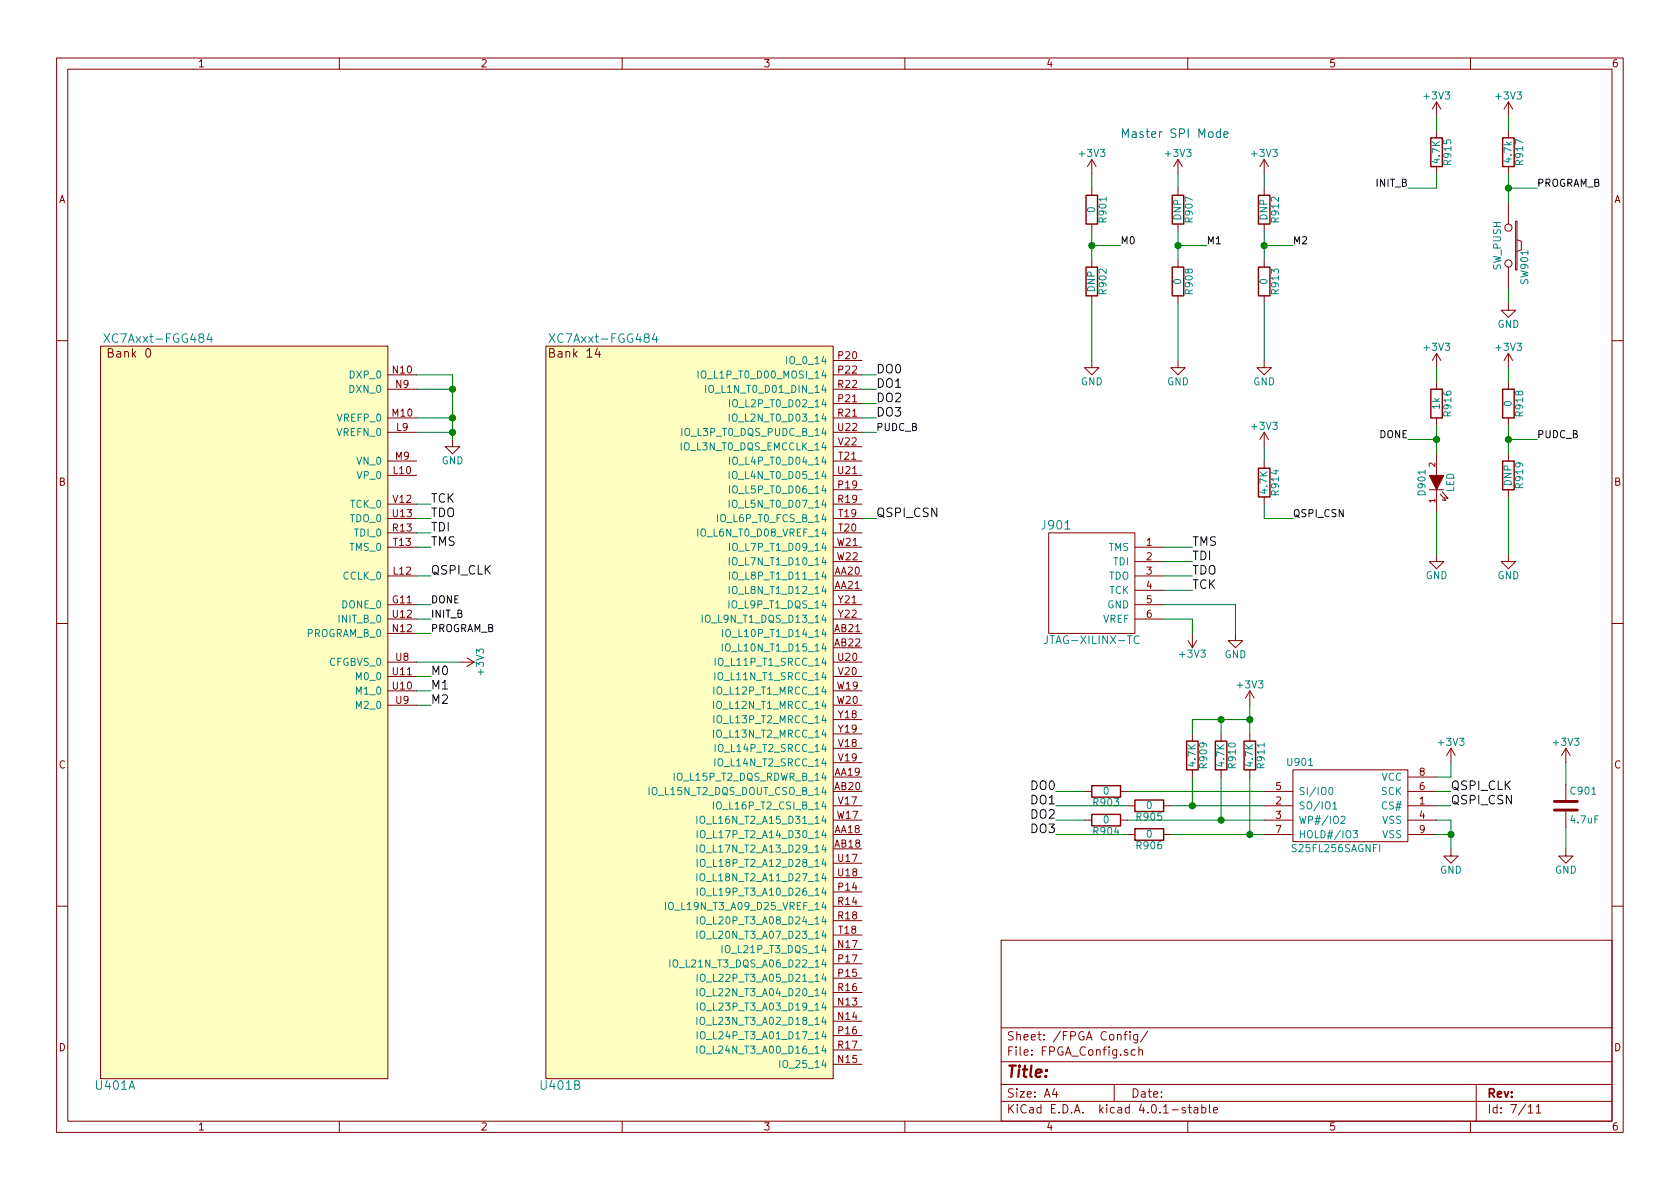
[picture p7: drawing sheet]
EESchema Schematic File Version 2
LIBS:artix7_pcie_pcb-rescue
LIBS:power
LIBS:device
LIBS:transistors
LIBS:conn
LIBS:linear
LIBS:regul
LIBS:74xx
LIBS:cmos4000
LIBS:adc-dac
LIBS:memory
LIBS:xilinx
LIBS:microcontrollers
LIBS:dsp
LIBS:microchip
LIBS:analog_switches
LIBS:motorola
LIBS:texas
LIBS:intel
LIBS:audio
LIBS:interface
LIBS:digital-audio
LIBS:philips
LIBS:display
LIBS:cypress
LIBS:siliconi
LIBS:opto
LIBS:atmel
LIBS:contrib
LIBS:valves
LIBS:wbraun_ic_lib
LIBS:artix7_pcie_pcb-cache
EELAYER 25 0
EELAYER END
$Descr A4 11693 8268
encoding utf-8
Sheet 7 11
Title ""
Date ""
Rev ""
Comp ""
Comment1 ""
Comment2 ""
Comment3 ""
Comment4 ""
$EndDescr
$Comp
L XC7Axxt-FGG484-RESCUE-artix7_pcie_pcb U401
U 1 1
P 1700 4950
F 0 "U401" H 800 2350 60  0000 C CNN
F 1 "XC7Axxt-FGG484" H 1100 7550 60  0000 C CNN
F 2 "wbraun_smd:BGA_484_22x22_FULLARRAY_1MM" H 1700 5000 60  0001 C CNN
F 3 "" H 1700 5000 60  0000 C CNN
	1    1700 4950
	1    0    0    -1  
$EndComp
$Comp
L XC7Axxt-FGG484-RESCUE-artix7_pcie_pcb U401
U 2 1
P 4800 4950
F 0 "U401" H 3900 2350 60  0000 C CNN
F 1 "XC7Axxt-FGG484" H 4200 7550 60  0000 C CNN
F 2 "wbraun_smd:BGA_484_22x22_FULLARRAY_1MM" H 4800 5000 60  0001 C CNN
F 3 "" H 4800 5000 60  0000 C CNN
	2    4800 4950
	1    0    0    -1  
$EndComp
$Comp
L R R917
U 1 1
P 10500 1050
F 0 "R917" V 10580 1050 50  0000 C CNN
F 1 "4.7k" V 10500 1050 50  0000 C CNN
F 2 "wbraun_smd:R_0402" V 10430 1050 30  0001 C CNN
F 3 "" H 10500 1050 30  0000 C CNN
	1    10500 1050
	1    0    0    -1  
$EndComp
$Comp
L SW_PUSH SW901
U 1 1
P 10500 1700
F 0 "SW901" H 10650 1810 50  0000 C CNN
F 1 "SW_PUSH" H 10500 1620 50  0000 C CNN
F 2 "wbraun_smd:button-5mm" H 10500 1700 60  0001 C CNN
F 3 "" H 10500 1700 60  0000 C CNN
	1    10500 1700
	0    1    1    0   
$EndComp
$Comp
L GND #PWR0106
U 1 1
P 10500 2100
F 0 "#PWR0106" H 10500 1850 50  0001 C CNN
F 1 "GND" H 10500 1950 50  0000 C CNN
F 2 "" H 10500 2100 60  0000 C CNN
F 3 "" H 10500 2100 60  0000 C CNN
	1    10500 2100
	1    0    0    -1  
$EndComp
$Comp
L +3V3 #PWR0107
U 1 1
P 10500 800
F 0 "#PWR0107" H 10500 650 50  0001 C CNN
F 1 "+3V3" H 10500 940 50  0000 C CNN
F 2 "" H 10500 800 60  0000 C CNN
F 3 "" H 10500 800 60  0000 C CNN
	1    10500 800 
	1    0    0    -1  
$EndComp
Text Label 10700 1300 0    50   ~ 0
PROGRAM_B
Text Label 3000 4400 0    50   ~ 0
PROGRAM_B
$Comp
L R R915
U 1 1
P 10000 1050
F 0 "R915" V 10080 1050 50  0000 C CNN
F 1 "4.7K" V 10000 1050 50  0000 C CNN
F 2 "wbraun_smd:R_0402" V 9930 1050 30  0001 C CNN
F 3 "" H 10000 1050 30  0000 C CNN
	1    10000 1050
	1    0    0    -1  
$EndComp
$Comp
L +3V3 #PWR0108
U 1 1
P 10000 800
F 0 "#PWR0108" H 10000 650 50  0001 C CNN
F 1 "+3V3" H 10000 940 50  0000 C CNN
F 2 "" H 10000 800 60  0000 C CNN
F 3 "" H 10000 800 60  0000 C CNN
	1    10000 800 
	1    0    0    -1  
$EndComp
Text Label 9800 1300 2    50   ~ 0
INIT_B
$Comp
L LED D901
U 1 1
P 10000 3350
F 0 "D901" H 10000 3450 50  0000 C CNN
F 1 "LED" H 10000 3250 50  0000 C CNN
F 2 "LEDs:LED-0805" H 10000 3350 60  0001 C CNN
F 3 "" H 10000 3350 60  0000 C CNN
	1    10000 3350
	0    -1   -1   0   
$EndComp
$Comp
L R R916
U 1 1
P 10000 2800
F 0 "R916" V 10080 2800 50  0000 C CNN
F 1 "1k" V 10000 2800 50  0000 C CNN
F 2 "wbraun_smd:R_0402" V 9930 2800 30  0001 C CNN
F 3 "" H 10000 2800 30  0000 C CNN
	1    10000 2800
	1    0    0    -1  
$EndComp
$Comp
L GND #PWR0109
U 1 1
P 10000 3850
F 0 "#PWR0109" H 10000 3600 50  0001 C CNN
F 1 "GND" H 10000 3700 50  0000 C CNN
F 2 "" H 10000 3850 60  0000 C CNN
F 3 "" H 10000 3850 60  0000 C CNN
	1    10000 3850
	1    0    0    -1  
$EndComp
$Comp
L +3V3 #PWR0110
U 1 1
P 10000 2550
F 0 "#PWR0110" H 10000 2400 50  0001 C CNN
F 1 "+3V3" H 10000 2690 50  0000 C CNN
F 2 "" H 10000 2550 60  0000 C CNN
F 3 "" H 10000 2550 60  0000 C CNN
	1    10000 2550
	1    0    0    -1  
$EndComp
Text Label 9800 3050 2    50   ~ 0
DONE
Text Label 3000 4300 0    50   ~ 0
INIT_B
Text Label 3000 4200 0    50   ~ 0
DONE
$Comp
L R R918
U 1 1
P 10500 2800
F 0 "R918" V 10580 2800 50  0000 C CNN
F 1 "0" V 10500 2800 50  0000 C CNN
F 2 "wbraun_smd:R_0402" V 10430 2800 30  0001 C CNN
F 3 "" H 10500 2800 30  0000 C CNN
	1    10500 2800
	1    0    0    -1  
$EndComp
$Comp
L R R919
U 1 1
P 10500 3300
F 0 "R919" V 10580 3300 50  0000 C CNN
F 1 "DNP" V 10500 3300 50  0000 C CNN
F 2 "wbraun_smd:R_0402" V 10430 3300 30  0001 C CNN
F 3 "" H 10500 3300 30  0000 C CNN
	1    10500 3300
	1    0    0    -1  
$EndComp
$Comp
L +3V3 #PWR0111
U 1 1
P 10500 2550
F 0 "#PWR0111" H 10500 2400 50  0001 C CNN
F 1 "+3V3" H 10500 2690 50  0000 C CNN
F 2 "" H 10500 2550 60  0000 C CNN
F 3 "" H 10500 2550 60  0000 C CNN
	1    10500 2550
	1    0    0    -1  
$EndComp
$Comp
L GND #PWR0112
U 1 1
P 10500 3850
F 0 "#PWR0112" H 10500 3600 50  0001 C CNN
F 1 "GND" H 10500 3700 50  0000 C CNN
F 2 "" H 10500 3850 60  0000 C CNN
F 3 "" H 10500 3850 60  0000 C CNN
	1    10500 3850
	1    0    0    -1  
$EndComp
Text Label 6100 3000 0    50   ~ 0
PUDC_B
Text Label 10700 3050 0    50   ~ 0
PUDC_B
$Comp
L S25FL256SAGNFI U901
U 1 1
P 9400 5600
F 0 "U901" H 9050 5900 50  0000 C CNN
F 1 "S25FL256SAGNFI" H 9300 5300 50  0000 C CNN
F 2 "wbraun_smd:8-WSON_6x8_1.27mm" H 7900 6400 50  0001 C CNN
F 3 "" H 7900 6400 50  0000 C CNN
	1    9400 5600
	1    0    0    -1  
$EndComp
$Comp
L R R903
U 1 1
P 7700 5500
F 0 "R903" V 7780 5500 50  0000 C CNN
F 1 "0" V 7700 5500 50  0000 C CNN
F 2 "wbraun_smd:R_0402" V 7630 5500 30  0001 C CNN
F 3 "" H 7700 5500 30  0000 C CNN
	1    7700 5500
	0    1    1    0   
$EndComp
$Comp
L R R905
U 1 1
P 8000 5600
F 0 "R905" V 8080 5600 50  0000 C CNN
F 1 "0" V 8000 5600 50  0000 C CNN
F 2 "wbraun_smd:R_0402" V 7930 5600 30  0001 C CNN
F 3 "" H 8000 5600 30  0000 C CNN
	1    8000 5600
	0    1    1    0   
$EndComp
$Comp
L R R904
U 1 1
P 7700 5700
F 0 "R904" V 7780 5700 50  0000 C CNN
F 1 "0" V 7700 5700 50  0000 C CNN
F 2 "wbraun_smd:R_0402" V 7630 5700 30  0001 C CNN
F 3 "" H 7700 5700 30  0000 C CNN
	1    7700 5700
	0    1    1    0   
$EndComp
$Comp
L R R906
U 1 1
P 8000 5800
F 0 "R906" V 8080 5800 50  0000 C CNN
F 1 "0" V 8000 5800 50  0000 C CNN
F 2 "wbraun_smd:R_0402" V 7930 5800 30  0001 C CNN
F 3 "" H 8000 5800 30  0000 C CNN
	1    8000 5800
	0    1    1    0   
$EndComp
Text Label 7350 5500 2    60   ~ 0
DO0
Text Label 7350 5600 2    60   ~ 0
DO1
Text Label 7350 5700 2    60   ~ 0
DO2
Text Label 7350 5800 2    60   ~ 0
DO3
$Comp
L GND #PWR0113
U 1 1
P 10100 5900
F 0 "#PWR0113" H 10100 5650 50  0001 C CNN
F 1 "GND" H 10100 5750 50  0000 C CNN
F 2 "" H 10100 5900 60  0000 C CNN
F 3 "" H 10100 5900 60  0000 C CNN
	1    10100 5900
	1    0    0    -1  
$EndComp
$Comp
L +3V3 #PWR0114
U 1 1
P 10100 5300
F 0 "#PWR0114" H 10100 5150 50  0001 C CNN
F 1 "+3V3" H 10100 5440 50  0000 C CNN
F 2 "" H 10100 5300 60  0000 C CNN
F 3 "" H 10100 5300 60  0000 C CNN
	1    10100 5300
	1    0    0    -1  
$EndComp
$Comp
L +3V3 #PWR0115
U 1 1
P 10900 5300
F 0 "#PWR0115" H 10900 5150 50  0001 C CNN
F 1 "+3V3" H 10900 5440 50  0000 C CNN
F 2 "" H 10900 5300 60  0000 C CNN
F 3 "" H 10900 5300 60  0000 C CNN
	1    10900 5300
	1    0    0    -1  
$EndComp
$Comp
L GND #PWR0116
U 1 1
P 10900 5900
F 0 "#PWR0116" H 10900 5650 50  0001 C CNN
F 1 "GND" H 10900 5750 50  0000 C CNN
F 2 "" H 10900 5900 60  0000 C CNN
F 3 "" H 10900 5900 60  0000 C CNN
	1    10900 5900
	1    0    0    -1  
$EndComp
$Comp
L C C901
U 1 1
P 10900 5600
F 0 "C901" H 10925 5700 50  0000 L CNN
F 1 "4.7uF" H 10925 5500 50  0000 L CNN
F 2 "wbraun_smd:C_0402" H 10938 5450 30  0001 C CNN
F 3 "" H 10900 5600 60  0000 C CNN
	1    10900 5600
	1    0    0    -1  
$EndComp
Text Label 10100 5500 0    60   ~ 0
QSPI_CLK
Text Label 10100 5600 0    60   ~ 0
QSPI_CSN
$Comp
L R R912
U 1 1
P 8800 1450
F 0 "R912" V 8880 1450 50  0000 C CNN
F 1 "DNP" V 8800 1450 50  0000 C CNN
F 2 "wbraun_smd:R_0402" V 8730 1450 30  0001 C CNN
F 3 "" H 8800 1450 30  0000 C CNN
	1    8800 1450
	1    0    0    -1  
$EndComp
$Comp
L R R913
U 1 1
P 8800 1950
F 0 "R913" V 8880 1950 50  0000 C CNN
F 1 "0" V 8800 1950 50  0000 C CNN
F 2 "wbraun_smd:R_0402" V 8730 1950 30  0001 C CNN
F 3 "" H 8800 1950 30  0000 C CNN
	1    8800 1950
	1    0    0    -1  
$EndComp
$Comp
L +3V3 #PWR0117
U 1 1
P 8800 1200
F 0 "#PWR0117" H 8800 1050 50  0001 C CNN
F 1 "+3V3" H 8800 1340 50  0000 C CNN
F 2 "" H 8800 1200 60  0000 C CNN
F 3 "" H 8800 1200 60  0000 C CNN
	1    8800 1200
	1    0    0    -1  
$EndComp
$Comp
L GND #PWR0118
U 1 1
P 8800 2500
F 0 "#PWR0118" H 8800 2250 50  0001 C CNN
F 1 "GND" H 8800 2350 50  0000 C CNN
F 2 "" H 8800 2500 60  0000 C CNN
F 3 "" H 8800 2500 60  0000 C CNN
	1    8800 2500
	1    0    0    -1  
$EndComp
Text Label 9000 1700 0    50   ~ 0
M2
$Comp
L R R901
U 1 1
P 7600 1450
F 0 "R901" V 7680 1450 50  0000 C CNN
F 1 "0" V 7600 1450 50  0000 C CNN
F 2 "wbraun_smd:R_0402" V 7530 1450 30  0001 C CNN
F 3 "" H 7600 1450 30  0000 C CNN
	1    7600 1450
	1    0    0    -1  
$EndComp
$Comp
L R R902
U 1 1
P 7600 1950
F 0 "R902" V 7680 1950 50  0000 C CNN
F 1 "DNP" V 7600 1950 50  0000 C CNN
F 2 "wbraun_smd:R_0402" V 7530 1950 30  0001 C CNN
F 3 "" H 7600 1950 30  0000 C CNN
	1    7600 1950
	1    0    0    -1  
$EndComp
$Comp
L +3V3 #PWR0119
U 1 1
P 7600 1200
F 0 "#PWR0119" H 7600 1050 50  0001 C CNN
F 1 "+3V3" H 7600 1340 50  0000 C CNN
F 2 "" H 7600 1200 60  0000 C CNN
F 3 "" H 7600 1200 60  0000 C CNN
	1    7600 1200
	1    0    0    -1  
$EndComp
$Comp
L GND #PWR0120
U 1 1
P 7600 2500
F 0 "#PWR0120" H 7600 2250 50  0001 C CNN
F 1 "GND" H 7600 2350 50  0000 C CNN
F 2 "" H 7600 2500 60  0000 C CNN
F 3 "" H 7600 2500 60  0000 C CNN
	1    7600 2500
	1    0    0    -1  
$EndComp
Text Label 7800 1700 0    50   ~ 0
M0
$Comp
L R R907
U 1 1
P 8200 1450
F 0 "R907" V 8280 1450 50  0000 C CNN
F 1 "DNP" V 8200 1450 50  0000 C CNN
F 2 "wbraun_smd:R_0402" V 8130 1450 30  0001 C CNN
F 3 "" H 8200 1450 30  0000 C CNN
	1    8200 1450
	1    0    0    -1  
$EndComp
$Comp
L R R908
U 1 1
P 8200 1950
F 0 "R908" V 8280 1950 50  0000 C CNN
F 1 "0" V 8200 1950 50  0000 C CNN
F 2 "wbraun_smd:R_0402" V 8130 1950 30  0001 C CNN
F 3 "" H 8200 1950 30  0000 C CNN
	1    8200 1950
	1    0    0    -1  
$EndComp
$Comp
L +3V3 #PWR0121
U 1 1
P 8200 1200
F 0 "#PWR0121" H 8200 1050 50  0001 C CNN
F 1 "+3V3" H 8200 1340 50  0000 C CNN
F 2 "" H 8200 1200 60  0000 C CNN
F 3 "" H 8200 1200 60  0000 C CNN
	1    8200 1200
	1    0    0    -1  
$EndComp
$Comp
L GND #PWR0122
U 1 1
P 8200 2500
F 0 "#PWR0122" H 8200 2250 50  0001 C CNN
F 1 "GND" H 8200 2350 50  0000 C CNN
F 2 "" H 8200 2500 60  0000 C CNN
F 3 "" H 8200 2500 60  0000 C CNN
	1    8200 2500
	1    0    0    -1  
$EndComp
Text Label 8400 1700 0    50   ~ 0
M1
Text Label 3000 4700 0    60   ~ 0
M0
Text Label 3000 4800 0    60   ~ 0
M1
Text Label 3000 4900 0    60   ~ 0
M2
Text Notes 7800 950  0    60   ~ 0
Master SPI Mode
$Comp
L R R914
U 1 1
P 8800 3350
F 0 "R914" V 8880 3350 50  0000 C CNN
F 1 "4.7K" V 8800 3350 50  0000 C CNN
F 2 "wbraun_smd:R_0402" V 8730 3350 30  0001 C CNN
F 3 "" H 8800 3350 30  0000 C CNN
	1    8800 3350
	1    0    0    -1  
$EndComp
$Comp
L +3V3 #PWR0123
U 1 1
P 8800 3100
F 0 "#PWR0123" H 8800 2950 50  0001 C CNN
F 1 "+3V3" H 8800 3240 50  0000 C CNN
F 2 "" H 8800 3100 60  0000 C CNN
F 3 "" H 8800 3100 60  0000 C CNN
	1    8800 3100
	1    0    0    -1  
$EndComp
Text Label 9000 3600 0    50   ~ 0
QSPI_CSN
$Comp
L JTAG-XILINX-TC J901
U 1 1
P 7600 4000
F 0 "J901" H 7350 4350 60  0000 C CNN
F 1 "JTAG-XILINX-TC" H 7600 3550 55  0000 C CNN
F 2 "wbraun_smd:TC2030-IDC-NL" H 7900 4000 60  0001 C CNN
F 3 "" H 7900 4000 60  0000 C CNN
	1    7600 4000
	1    0    0    -1  
$EndComp
$Comp
L +3V3 #PWR0124
U 1 1
P 8300 4400
F 0 "#PWR0124" H 8300 4250 50  0001 C CNN
F 1 "+3V3" H 8300 4540 50  0000 C CNN
F 2 "" H 8300 4400 60  0000 C CNN
F 3 "" H 8300 4400 60  0000 C CNN
	1    8300 4400
	-1   0    0    1   
$EndComp
$Comp
L GND #PWR0125
U 1 1
P 8600 4400
F 0 "#PWR0125" H 8600 4150 50  0001 C CNN
F 1 "GND" H 8600 4250 50  0000 C CNN
F 2 "" H 8600 4400 60  0000 C CNN
F 3 "" H 8600 4400 60  0000 C CNN
	1    8600 4400
	1    0    0    -1  
$EndComp
Text Label 8300 3800 0    60   ~ 0
TMS
Text Label 8300 3900 0    60   ~ 0
TDI
Text Label 8300 4000 0    60   ~ 0
TDO
Text Label 8300 4100 0    60   ~ 0
TCK
Text Label 3000 3500 0    60   ~ 0
TCK
Text Label 3000 3600 0    60   ~ 0
TDO
Text Label 3000 3700 0    60   ~ 0
TDI
Text Label 3000 3800 0    60   ~ 0
TMS
Text Label 3000 4000 0    60   ~ 0
QSPI_CLK
Text Label 6100 3600 0    60   ~ 0
QSPI_CSN
$Comp
L +3V3 #PWR0126
U 1 1
P 3200 4600
F 0 "#PWR0126" H 3200 4450 50  0001 C CNN
F 1 "+3V3" H 3200 4740 50  0000 C CNN
F 2 "" H 3200 4600 60  0000 C CNN
F 3 "" H 3200 4600 60  0000 C CNN
	1    3200 4600
	0    1    1    0   
$EndComp
$Comp
L R R911
U 1 1
P 8700 5250
F 0 "R911" V 8780 5250 50  0000 C CNN
F 1 "4.7K" V 8700 5250 50  0000 C CNN
F 2 "wbraun_smd:R_0402" V 8630 5250 30  0001 C CNN
F 3 "" H 8700 5250 30  0000 C CNN
	1    8700 5250
	1    0    0    -1  
$EndComp
$Comp
L R R910
U 1 1
P 8500 5250
F 0 "R910" V 8580 5250 50  0000 C CNN
F 1 "4.7K" V 8500 5250 50  0000 C CNN
F 2 "wbraun_smd:R_0402" V 8430 5250 30  0001 C CNN
F 3 "" H 8500 5250 30  0000 C CNN
	1    8500 5250
	1    0    0    -1  
$EndComp
$Comp
L R R909
U 1 1
P 8300 5250
F 0 "R909" V 8380 5250 50  0000 C CNN
F 1 "4.7K" V 8300 5250 50  0000 C CNN
F 2 "wbraun_smd:R_0402" V 8230 5250 30  0001 C CNN
F 3 "" H 8300 5250 30  0000 C CNN
	1    8300 5250
	1    0    0    -1  
$EndComp
$Comp
L +3V3 #PWR0127
U 1 1
P 8700 4900
F 0 "#PWR0127" H 8700 4750 50  0001 C CNN
F 1 "+3V3" H 8700 5040 50  0000 C CNN
F 2 "" H 8700 4900 60  0000 C CNN
F 3 "" H 8700 4900 60  0000 C CNN
	1    8700 4900
	1    0    0    -1  
$EndComp
Text Label 6100 2600 0    60   ~ 0
DO0
Text Label 6100 2700 0    60   ~ 0
DO1
Text Label 6100 2800 0    60   ~ 0
DO2
Text Label 6100 2900 0    60   ~ 0
DO3
$Comp
L GND #PWR0128
U 1 1
P 3150 3050
F 0 "#PWR0128" H 3150 2800 50  0001 C CNN
F 1 "GND" H 3150 2900 50  0000 C CNN
F 2 "" H 3150 3050 60  0000 C CNN
F 3 "" H 3150 3050 60  0000 C CNN
	1    3150 3050
	1    0    0    -1  
$EndComp
Wire Wire Line
	10500 1200 10500 1400
Wire Wire Line
	10500 1300 10700 1300
Connection ~ 10500 1300
Wire Wire Line
	10500 800  10500 900 
Wire Wire Line
	10500 2000 10500 2100
Wire Wire Line
	10000 800  10000 900 
Wire Wire Line
	10000 2550 10000 2650
Wire Wire Line
	10000 2950 10000 3150
Wire Wire Line
	10000 3550 10000 3850
Wire Wire Line
	10000 3050 9800 3050
Connection ~ 10000 3050
Wire Wire Line
	2900 4400 3000 4400
Wire Wire Line
	2900 4300 3000 4300
Wire Wire Line
	2900 4200 3000 4200
Wire Wire Line
	10500 3450 10500 3850
Wire Wire Line
	10500 2950 10500 3150
Wire Wire Line
	10500 3050 10700 3050
Connection ~ 10500 3050
Wire Wire Line
	10500 2650 10500 2550
Wire Wire Line
	6000 3000 6100 3000
Wire Wire Line
	7850 5500 8800 5500
Wire Wire Line
	8150 5600 8800 5600
Wire Wire Line
	7850 5700 8800 5700
Wire Wire Line
	8150 5800 8800 5800
Wire Wire Line
	7850 5800 7350 5800
Wire Wire Line
	7550 5700 7350 5700
Wire Wire Line
	7850 5600 7350 5600
Wire Wire Line
	7550 5500 7350 5500
Wire Wire Line
	10000 5800 10100 5800
Wire Wire Line
	10100 5700 10100 5900
Wire Wire Line
	10100 5300 10100 5400
Wire Wire Line
	10100 5400 10000 5400
Wire Wire Line
	10000 5700 10100 5700
Connection ~ 10100 5800
Wire Wire Line
	10900 5750 10900 5900
Wire Wire Line
	10900 5300 10900 5450
Wire Wire Line
	10000 5500 10100 5500
Wire Wire Line
	10000 5600 10100 5600
Wire Wire Line
	8800 2100 8800 2500
Wire Wire Line
	8800 1600 8800 1800
Wire Wire Line
	8800 1700 9000 1700
Connection ~ 8800 1700
Wire Wire Line
	8800 1300 8800 1200
Wire Wire Line
	7600 2100 7600 2500
Wire Wire Line
	7600 1600 7600 1800
Wire Wire Line
	7600 1700 7800 1700
Connection ~ 7600 1700
Wire Wire Line
	7600 1300 7600 1200
Wire Wire Line
	8200 2100 8200 2500
Wire Wire Line
	8200 1600 8200 1800
Wire Wire Line
	8200 1700 8400 1700
Connection ~ 8200 1700
Wire Wire Line
	8200 1300 8200 1200
Wire Wire Line
	2900 4700 3000 4700
Wire Wire Line
	2900 4800 3000 4800
Wire Wire Line
	2900 4900 3000 4900
Wire Wire Line
	8800 3200 8800 3100
Wire Wire Line
	8800 3500 8800 3600
Wire Wire Line
	8800 3600 9000 3600
Wire Wire Line
	8100 3800 8300 3800
Wire Wire Line
	8100 3900 8300 3900
Wire Wire Line
	8100 4000 8300 4000
Wire Wire Line
	8100 4100 8300 4100
Wire Wire Line
	8100 4200 8600 4200
Wire Wire Line
	8100 4300 8300 4300
Wire Wire Line
	8300 4300 8300 4400
Wire Wire Line
	8600 4200 8600 4400
Wire Wire Line
	2900 3500 3000 3500
Wire Wire Line
	2900 3600 3000 3600
Wire Wire Line
	2900 3700 3000 3700
Wire Wire Line
	2900 3800 3000 3800
Wire Wire Line
	2900 4000 3000 4000
Wire Wire Line
	10000 1200 10000 1300
Wire Wire Line
	10000 1300 9800 1300
Wire Wire Line
	6000 3600 6100 3600
Wire Wire Line
	2900 4600 3200 4600
Wire Wire Line
	8300 5400 8300 5600
Connection ~ 8300 5600
Wire Wire Line
	8500 5400 8500 5700
Connection ~ 8500 5700
Wire Wire Line
	8700 5400 8700 5800
Connection ~ 8700 5800
Wire Wire Line
	8300 5100 8300 5000
Wire Wire Line
	8300 5000 8700 5000
Wire Wire Line
	8700 4900 8700 5100
Wire Wire Line
	8500 5000 8500 5100
Connection ~ 8500 5000
Connection ~ 8700 5000
Wire Wire Line
	6000 2600 6100 2600
Wire Wire Line
	6000 2700 6100 2700
Wire Wire Line
	6000 2800 6100 2800
Wire Wire Line
	6000 2900 6100 2900
Wire Wire Line
	3150 2900 2900 2900
Wire Wire Line
	3150 2600 3150 3050
Wire Wire Line
	2900 3000 3150 3000
Connection ~ 3150 3000
Wire Wire Line
	2900 2600 3150 2600
Connection ~ 3150 2900
Wire Wire Line
	2900 2700 3150 2700
Connection ~ 3150 2700
$EndSCHEMATC
